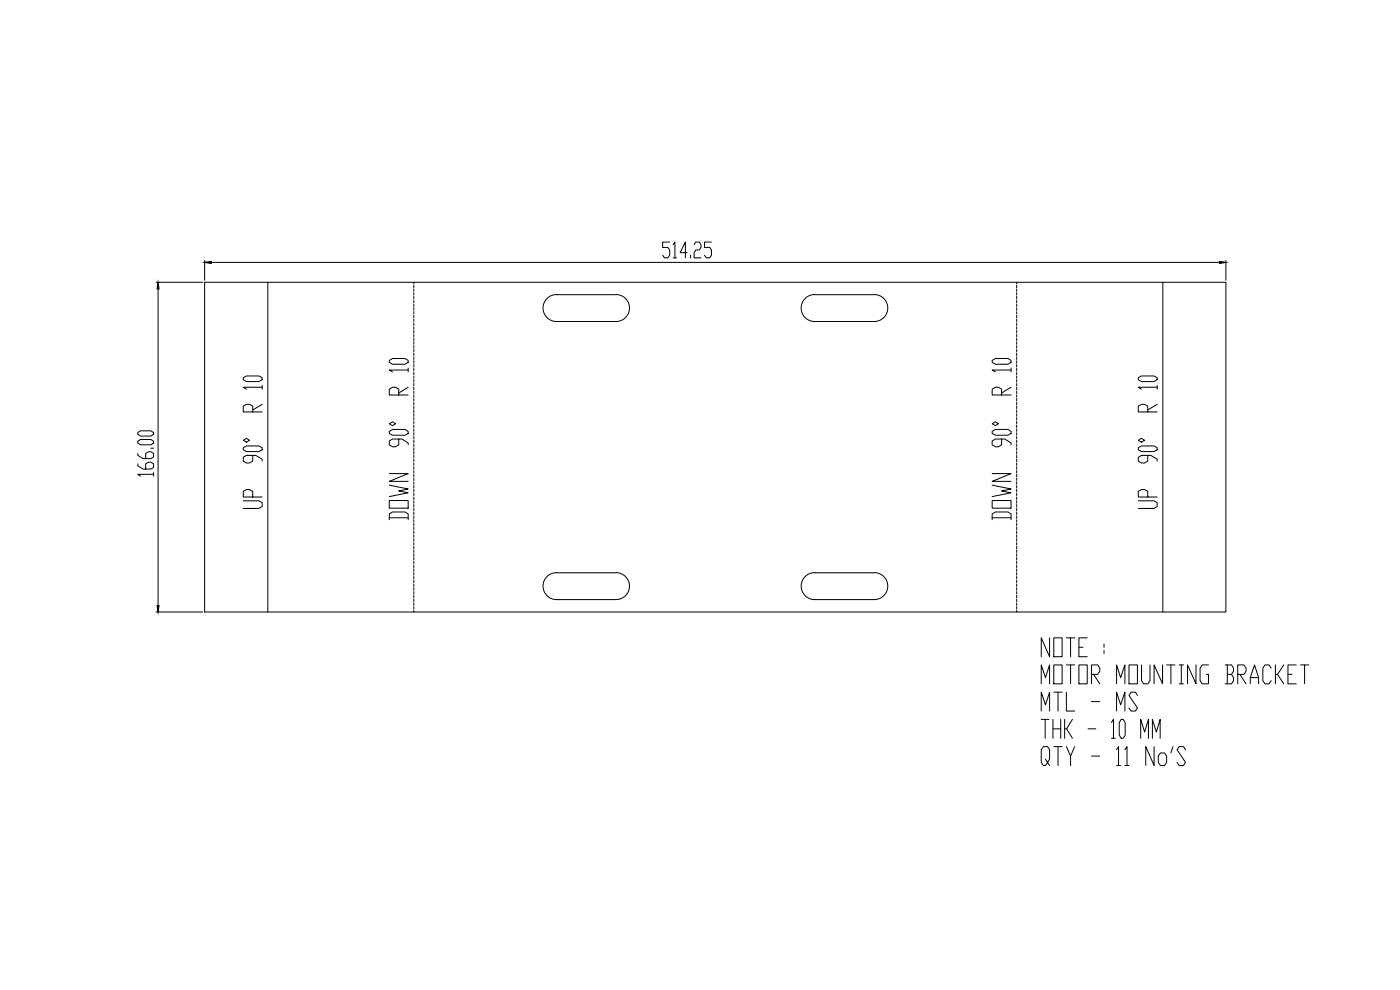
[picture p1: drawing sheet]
<svg xmlns="http://www.w3.org/2000/svg" width="420mm" height="297mm" viewBox="0 0 420 297" stroke-linecap="round" stroke-linejoin="round" font-family="sans-serif">
<!-- layer: 0 -->
<g fill="none" stroke="#000" stroke-width=".3">
<path d="M61.4 84.7h306.5v98.9h-306.5zM80.4 84.7v98.9M124.2 84.7v.5M124.2 85.5v.8M124.2 86.7v.7M124.2 87.8v.7M124.2 88.9v.8M124.2 90.1v.7M124.2 91.2v.8M124.2 92.4v.7M124.2 93.5v.7M124.2 94.6v.8"/>
<path d="M124.2 95.7v.8M124.2 96.9v.7M124.2 98v.8M124.2 99.2v.7M164.2 89.6a3.8 3.8 0 0 1 2.8-1.2h17.9a4 4 0 0 1 4 4 4 4 0 0 1-4 4.1h-17.9a4 4 0 0 1-3.7-2.5 4 4 0 0 1 .9-4.4zM244.5 88.4h17.9a4 4 0 0 1 4 4 4 4 0 0 1-4 4.1h-17.9M244.5 88.4a4 4 0 0 0-4.1 4 4 4 0 0 0 4.1 4.1M305.1 84.7v.5M305.1 85.5v.8M305.1 86.7v.7M305.1 87.8v.7M305.1 88.9v.8"/>
<path d="M305.1 90.1v.7M305.1 91.2v.8M305.1 92.4v.7M305.1 93.5v.7M305.1 94.6v.8M305.1 95.7v.8M305.1 96.9v.7M305.1 98v.8M305.1 99.2v.7M349 84.7v98.9M124.2 100.3v.7M124.2 101.4v.8"/>
<path d="M124.2 102.6v.7M305.1 100.3v.7M305.1 101.4v.8M305.1 102.6v.7M124.2 160.5v.7M124.2 161.6v.8M124.2 162.8v.7M124.2 163.9v.7M124.2 165v.8M124.2 166.1v.8M124.2 167.3v.7M124.2 168.4v.7"/>
<path d="M124.2 169.5v.8M124.2 170.7v.7M124.2 171.8v.8M124.2 173v.7M124.2 174.1v.8M124.2 175.2v.8M124.2 176.3v.8M124.2 177.5v.8M124.2 178.6v.8M124.2 179.8v.7M167 171.9h17.9M167 171.8a4 4 0 0 0-4 4 4 4 0 0 0 4 4.1h17.9a4 4 0 0 0 4-4 4 4 0 0 0-4-4.1"/>
<path d="M244.5 171.9h17.9M244.5 171.8a4 4 0 0 0-4.1 4.1 4 4 0 0 0 4.1 4M262.4 171.8a4 4 0 0 1 4 4.1 4 4 0 0 1-4 4h-17.9M305.1 160.5v.7M305.1 161.6v.8M305.1 162.8v.7M305.1 163.9v.7M305.1 165v.8M305.1 166.1v.8M305.1 167.3v.7M305.1 168.4v.7M305.1 169.5v.8"/>
<path d="M305.1 170.7v.7M305.1 171.8v.8M305.1 173v.7M305.1 174.1v.8M305.1 175.2v.8M305.1 176.3v.8M305.1 177.5v.8M305.1 178.6v.8M305.1 179.8v.7M124.2 180.9v.7M124.2 182v.8M124.2 183.2v.4"/>
<path d="M305.1 180.9v.7M305.1 182v.8M305.1 183.2v.4M313.7 215.8v5.7M316 215.8v5.7M316 218.7h2.3M318.3 215.8v5.7M319.5 215.8v5.7M320.1 218.7l1.7 2.8M321.8 215.8l-1.7 2.9h-.6M326.5 218.7h2.4M333.6 216.8l.6-1v5.7"/>
<path d="M336.5 215.8h.6l.6 1v3.8l-.6 .9h-.6l-.6-.9v-3.8zM313.8 227.8l.6 1-.6 .9h-.7l-.6-.9v-3.9l.6-.9h1.3l.6 .9v2.9l-.6 1 .6 .9M316.3 224h2.5M317.5 224v5.7M320 224l1.3 2.9v2.8M322.5 224l-1.2 2.9M327.6 226.9h2.5M333.6 221.5h1.1M335.1 224.9l.6-.9v5.7M335.1 229.7h1.2M337.6 224.9l.6-.9v5.7M337.6 229.7h1.2"/>
<path d="M342.3 221.5v-5.7l1.2 3.9 1.2-3.9v5.7M345.8 221.5v-5.7l1.2 3.9 1.2-3.9v5.7M346.4 224v5.7l-2.5-5.7v5.7M348.3 225.9h1.2l.6 1v1.9l-.6 .9h-1.2l-.7-.9v-1.9zM352 224l-.6 1.9M355.8 224.9l-.6-.9h-1.3l-.6 .9 2.5 3.9-.6 .9h-1.3l-.6-.9"/>
</g>
<!-- layer: FORMAT -->
<path d="M61.4 78.7l2-.3v.7zM366 78.4l1.9 .3-1.9 .4zM47.4 84.7l.3 2h-.6zM47.1 181.7h.6l-.3 1.9z" fill="#000" stroke="#000" stroke-width=".3"/>
<g fill="none" stroke="#000" stroke-width=".3">
<path d="M61.4 78.1v6M61.4 78.7h306.5M201 72.6h-2.1v1.6h1.5l.6 .8v1.6l-.6 .8h-1l-.5-.8M202 73.4l.6-.8v4.8M202 77.4h1.1M206.2 75.8h-2.1l1.6-3.2v4.8M207.2 76.6v.8M208.3 73.4l.5-.8h1.1l.5 .8v.8l-.5 .8h-1.1l-.5 .8v1.6h2.1M213.5 72.6h-2.1v1.6h1.6l.5 .8v1.6l-.5 .8h-1.1l-.5-.8M367.9 78.1v6M46.8 84.7h14M47.4 84.7v98.9"/>
<path d="M41.3 139.2v.5l1.6 1h2.4l.8-.5v-1l-.8-.5h-.8l-.8 .5v1.5M41.3 136v.6l1.6 1h2.4l.8-.5v-1.1l-.8-.5h-.8l-.8 .5v1.6M41.3 132.4l.8-.5h3.2l.8 .5v.5l-.8 .6h-3.2l-.8-.6zM41.3 129.8l.8-.5h3.2l.8 .5v.5l-.8 .5h-3.2l-.8-.5zM45.3 134.5h.8M46.1 142.3h-4.8l.8 .6M46.1 141.8v1.1M46.8 183.6h14"/>
</g>
<text font-size="10.1" x="79.7" y="153.8" transform="rotate(-90 79.7 153.8)">UP 90° R 10</text>
<g font-size="9.7">
<text x="348.2" y="153.8" transform="rotate(-90 348.2 153.8)">UP 90° R 10</text>
<text x="123.5" y="157.3" transform="rotate(-90 123.5 157.3)">DOWN 90° R 10</text>
<text x="304.4" y="157.3" transform="rotate(-90 304.4 157.3)">DOWN 90° R 10</text>
<text x="311.1" y="198.3">NOTE :</text>
<text x="311.1" y="206.4">MOTOR MOUNTING BRACKET</text>
<text x="311.1" y="214.5">MTL - MS</text>
</g>
</svg>
